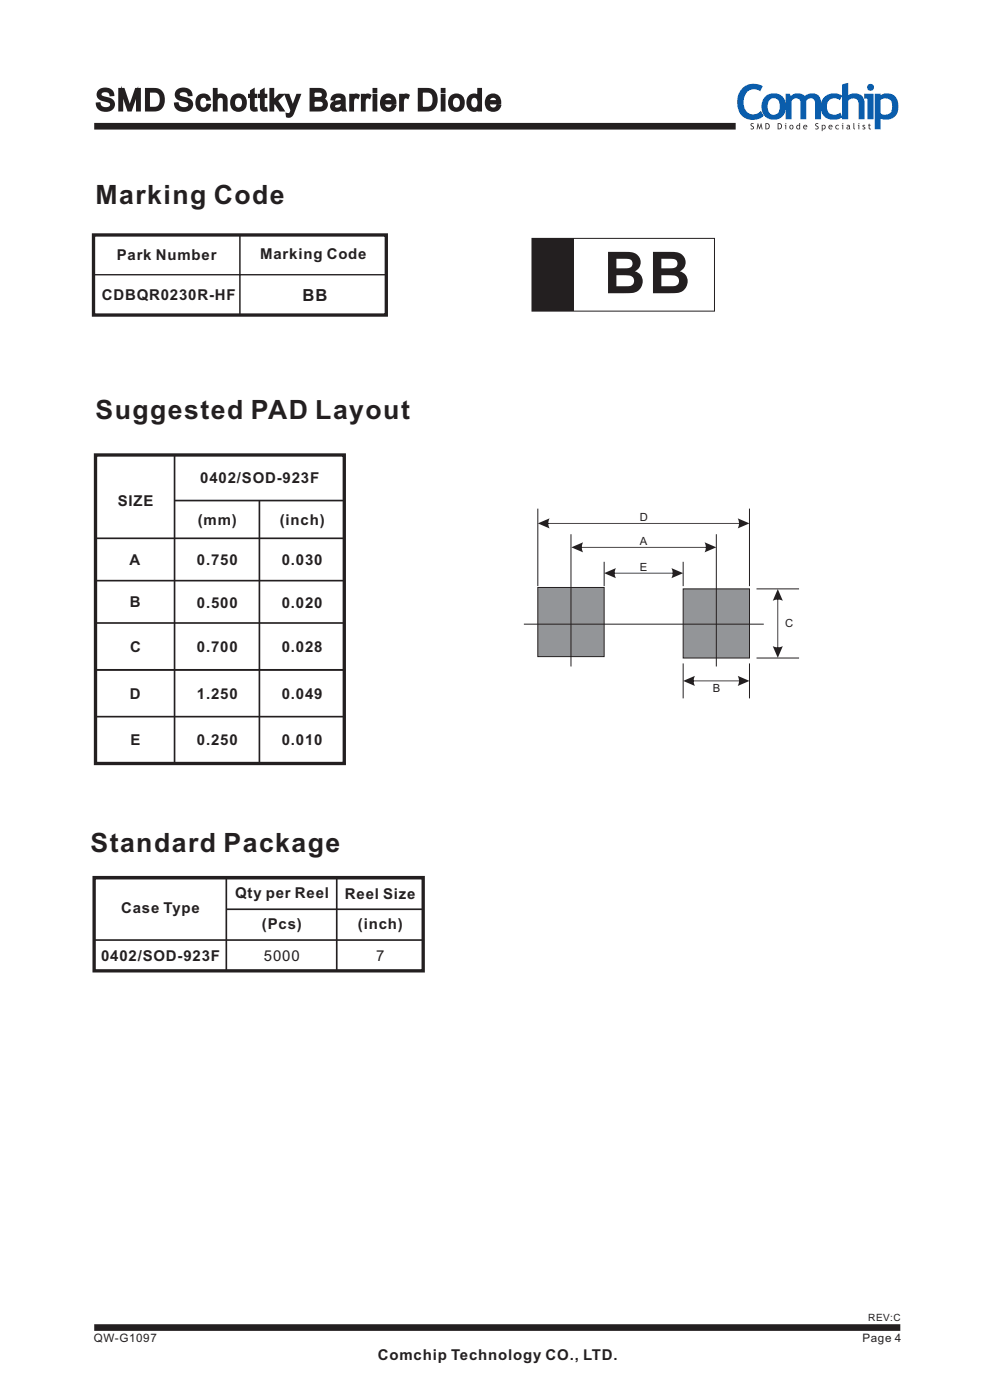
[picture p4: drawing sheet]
<svg xmlns="http://www.w3.org/2000/svg" width="210mm" height="297mm" viewBox="0 0 210 297" stroke-linecap="round" stroke-linejoin="round" font-family="sans-serif">
<path d="M20 26.8h136.1M20 281.6h171" fill="none" stroke="#231f20" stroke-width="1.4" stroke-linecap="butt"/>
<path d="M112.8 50.6h38.8v15.4h-38.8z" fill="none" stroke="#231f20" stroke-width=".21"/>
<path d="M112.9 50.6h8.8v15.4h-8.8z" fill-rule="evenodd" fill="#231f20"/>
<path d="M19.8 49.8h62.1v17h-62.1zM20.3 96.5h52.7v65.5h-52.7z" fill="none" stroke="#231f20" stroke-width=".71" stroke-linecap="butt"/>
<path d="M19.8 58.3h31.1v8.4h-31.1zM19.8 49.8h31.1v8.5h-31.1zM50.9 58.3h31v8.4h-31zM50.9 49.8h31v8.5h-31zM159 140.7v7.5" fill="none" stroke="#231f20" stroke-width=".21"/>
<path d="M20.3 96.5h52.7M20.3 96.4v65.6M37 96.6v65.4M73 96.5v65.5M20.3 114.2h52.7M37 106.2h36M55 106.2v55.8M20.3 132.2h52.7M20.3 123.2h52.7M20.3 142.1h52.9M20.3 152h52.9M20.4 162h53" fill="none" stroke="#231f20" stroke-width=".35"/>
<g fill="#939598" stroke="#231f20" stroke-width=".21">
<path d="M144.9 124.9h14.1v14.7h-14.1z" fill-rule="evenodd"/>
<path d="M114.1 124.6h14.1v14.7h-14.1z" fill-rule="evenodd"/>
</g>
<path d="M121.1 113.3v28.1M111.1 132.4h50.9M160.5 124.9h9" fill="none" stroke="#231f20" stroke-width=".21"/>
<g fill="#231f20">
<path d="M121.2 116.1l2.5-1.1-.3 1.1 .3 1.1zM122.4 116h28.3v.2h-28.3zM149.5 115l2.4 1.1-2.4 1.1 .2-1.1z"/>
<path d="M165 125l1.1 2.5-1.1-.3-1.1 .3zM164.9 126.2h.2v12.1h-.2zM163.9 137.1l1.1 .2 1.1-.2-1.1 2.5z"/>
<path d="M144.9 144.5l2.5-1.1-.3 1.1 .3 1zM146.2 144.4h11.5v.1h-11.5zM156.5 143.4l2.5 1.1-2.5 1 .3-1z"/>
</g>
<path d="M128.2 119.2v5.1M144.9 119.2v5.1M151.9 113.3v28.1M160.5 139.6h9M144.9 140.7v7.5" fill="none" stroke="#231f20" stroke-width=".21"/>
<path d="M128.2 121.6l2.4-1.1-.2 1.1 .2 1.1zM129.4 121.5h14.3v.2h-14.3zM142.4 120.5l2.5 1.1-2.5 1.1 .3-1.1z" fill="#231f20"/>
<path d="M114.1 107.9v16.4M159 107.9v16.4" fill="none" stroke="#231f20" stroke-width=".21"/>
<path d="M114.1 111l2.5-1-.3 1 .3 1.1zM115.3 110.9h42.4v.2h-42.4zM156.5 110l2.5 1-2.5 1.1 .3-1.1z" fill="#231f20"/>
<g fill="#0a5dac">
<path d="M157.7 18.5a3.7 3.7 0 0 1 4.1-.2l-.5 1.1a2.17 2.17 0 0 0-2.4-.2 2.17 2.17 0 0 0-1.1 2 2.32 2.32 0 0 0 2.3 3l.7-.2 .6-.5 .6 1.1a3.4 3.4 0 0 1-3.9 .5 3.4 3.4 0 0 1-1.7-3.5l.2-1.5 .4-.8z"/>
<path d="M166.6 19.9h.9l.3 .5a2.19 2.19 0 0 1 2.9 0 1.98 1.98 0 0 1 2.2-.5 1.98 1.98 0 0 1 1.3 1.8v3.6h-1.3v-3.4a.99 .99 0 0 0-.7-1 .99 .99 0 0 0-1.2 .5v3.9h-1.2v-3.6a.98 .98 0 0 0-.8-.8 .98 .98 0 0 0-1.1 .5v3.9h-1.3z"/>
<path d="M174.9 20.6a3.1 3.1 0 0 1 3.8-.3l-.6 1a1.72 1.72 0 0 0-2.8 1.2 1.72 1.72 0 0 0 2.7 1.6l.2-.2 .5 1a3.1 3.1 0 0 1-4.4-.9 3.2 3.2 0 0 1 .6-3.4z"/>
<path d="M178.6 17.9l1.3-.3v2.6a2.12 2.12 0 0 1 2.3-.2 2.12 2.12 0 0 1 1.2 2v3.3h-1.3v-3.3a1.2 1.2 0 0 0-.9-1.1 1.2 1.2 0 0 0-1.3 .5v3.9h-1.3z"/>
<path d="M162.2 20.6a2.63 2.63 0 0 1 3.3-.5 2.63 2.63 0 0 1 1.2 3 2.62 2.62 0 0 1-3.1 2.3 2.62 2.62 0 0 1-2-3.3l.2-.8zM163.4 21.1a2.38 2.38 0 0 0 0 3.1 1.37 1.37 0 0 0 1.6-.1 1.37 1.37 0 0 0 .4-1.5 1.34 1.34 0 0 0-.4-1.4 1.34 1.34 0 0 0-1.4-.3z"/>
<path d="M183.9 18.5a.75 .75 0 0 1 1.5 0 .75 .75 0 0 1-1.5 0zM183.3 19.9h2v5.4h-1.3v-4.4h-.7z"/>
<path d="M185.6 19.9h1.2v.4a2.39 2.39 0 0 1 2.7-.1 2.39 2.39 0 0 1 1.1 2.4 2.59 2.59 0 0 1-3.8 2.6v2.2h-1.2zM186.8 21.2v2.9a1.59 1.59 0 0 0 2-.1 1.59 1.59 0 0 0 .4-1.8 1.44 1.44 0 0 0-.9-1.3 1.44 1.44 0 0 0-1.5 .3z"/>
</g>
<g fill="#231f20">
<path d="M159.3 26.2h.6l-.1 .1h-.4v.3a.44 .44 0 0 1 .5 .6 .44 .44 0 0 1-.7 .2l.1-.1a.24 .24 0 0 0 .4-.1 .24 .24 0 0 0-.2-.3l-.3-.3z"/>
<path d="M160.7 26.1l.4 1 .4-1 .3 1.3h-.2l-.2-.8-.3 .9-.3-.9-.1 .8h-.2z"/>
<path d="M173 26.2h.6l-.1 .1h-.3v.3a.44 .44 0 0 1 .4 .6 .44 .44 0 0 1-.7 .2l.1-.1a.24 .24 0 0 0 .4-.1 .24 .24 0 0 0-.1-.3l-.4-.3z"/>
<path d="M177.3 26.6l.5-.1 .2 .1-.1 .1a.34 .34 0 0 0-.5 0 .34 .34 0 0 0 0 .5 .34 .34 0 0 0 .5 0l.1 .2a.5 .5 0 0 1-.7-.1 .5 .5 0 0 1 0-.7z"/>
<path d="M181 26.1h.2v1l.2 .4-.3-.2z"/>
<path d="M183 26.5h.5v.2l-.3-.1v.2a.36 .36 0 0 1 .3 .5 .36 .36 0 0 1-.6 .1l.1-.2 .2 .1 .2-.1-.4-.4z"/>
<path d="M184.3 26.3l.1-.1v.3h.3v.1h-.3v.5l.4 .3h-.4l-.1-.1v-.7h-.1z"/>
<path d="M162.4 26.1a.7 .7 0 0 1 .9 .7 .7 .7 0 0 1-.9 .6zM162.5 26.3v1a.49 .49 0 0 0 .6-.5 .49 .49 0 0 0-.6-.5z"/>
<path d="M165 26.1a.7 .7 0 0 1 .9 .7 .7 .7 0 0 1-.9 .6zM165.1 26.3v1a.49 .49 0 0 0 .6-.5 .49 .49 0 0 0-.6-.5z"/>
<path d="M166.6 26.2a.1 .1 0 0 1 .2 0 .1 .1 0 0 1-.2 0zM166.5 26.5h.3v.9h-.2v-.8z"/>
<path d="M167.4 26.9a.5 .5 0 0 1 1 0 .5 .5 0 0 1-1 0zM167.7 26.7v.5l.2 .1a.32 .32 0 0 0 .2-.4 .32 .32 0 0 0-.4-.2z"/>
<path d="M169 26.6l.6-.1v-.4h.1v1.3h-.1a.46 .46 0 0 1-.7-.2 .46 .46 0 0 1 .1-.6zM169.2 26.7l-.1 .5 .4 .1 .1-.6z"/>
<path d="M170.5 26.6a.42 .42 0 0 1 .5-.1 .42 .42 0 0 1 .2 .5h-.7l.2 .3 .4-.1 .1 .2a.5 .5 0 0 1-.7-.1 .5 .5 0 0 1 0-.7zM170.6 26.7l-.1 .2h.6l-.2-.3z"/>
<path d="M174.3 26.5l.2 .1a.46 .46 0 0 1 .6 .4 .46 .46 0 0 1-.6 .4v.4h-.2zM174.5 26.7v.6a.34 .34 0 0 0 .5-.3 .34 .34 0 0 0-.4-.4z"/>
<path d="M175.9 26.6a.42 .42 0 0 1 .5-.1 .42 .42 0 0 1 .2 .5h-.7l.2 .3 .3-.1 .1 .2a.5 .5 0 0 1-.7-.1 .5 .5 0 0 1 .1-.7zM176 26.7l-.1 .2h.5l-.1-.3z"/>
<path d="M178.7 26.2a.1 .1 0 0 1 .2 0 .1 .1 0 0 1-.2 0zM178.6 26.5h.3v.9h-.2v-.8z"/>
<path d="M179.6 26.6a.42 .42 0 0 1 .7 .3l.1 .6-.3-.2-.3 .2a.33 .33 0 0 1-.2-.5 .33 .33 0 0 1 .4-.2l.1 .1v-.2h-.4zM179.8 27v.3l.3-.1v-.2z"/>
<path d="M182.1 26.2a.1 .1 0 0 1 .2 0 .1 .1 0 0 1-.2 0zM182 26.5h.3v.9h-.2v-.8z"/>
</g>
<path d="M20 199.4h69.8M48 186.4v19.6M48 192.9h41.8M71.4 186.4v19.6M89.7 186.4h-69.7v19.6h69.8v-19.6" fill="none" stroke="#231f20" stroke-width=".35"/>
<path d="M20 186.2h69.8v19.8h-69.8z" fill="none" stroke="#231f20" stroke-width=".71" stroke-linecap="butt"/>
<text font-size="12.3" fill="#231f20" x="128.1" y="62.2">BB</text>
<text font-size="6.3" fill="#231f20" x="20.3" y="23.4">SMD Schottky Barrier Diode</text>
<g font-size="5.6" fill="#231f20">
<text x="20.3" y="43.3">Marking Code</text>
<text x="20.3" y="89">Suggested PAD Layout</text>
<text x="19.2" y="180.8">Standard Package</text>
</g>
<text font-size="3.5" fill="#231f20" x="64.2" y="63.8">BB</text>
<g font-size="3.2" fill="#231f20">
<text x="24.8" y="55.2">Park Number</text>
<text x="55.2" y="54.9">Marking Code</text>
<text x="21.6" y="63.6">CDBQR0230R-HF</text>
<text x="25" y="107.3">SIZE</text>
<text x="42.5" y="102.5">0402/SOD-923F</text>
<text x="42" y="111.3">(mm)</text>
<text x="59.3" y="111.3">(inch)</text>
<text x="27.5" y="119.8">A</text>
<text x="41.8" y="119.8">0.750</text>
<text x="59.8" y="119.8">0.030</text>
<text x="27.6" y="128.8">B</text>
<text x="41.8" y="128.9">0.500</text>
<text x="59.8" y="128.9">0.020</text>
<text x="27.6" y="138.3">C</text>
<text x="41.8" y="138.3">0.700</text>
<text x="59.8" y="138.3">0.028</text>
<text x="27.6" y="148.2">D</text>
<text x="41.8" y="148.2">1.250</text>
<text x="59.8" y="148.2">0.049</text>
<text x="27.7" y="158.1">E</text>
<text x="41.8" y="158.1">0.250</text>
<text x="59.8" y="158.1">0.010</text>
<text x="49.9" y="190.4">Qty per Reel</text>
<text x="73.2" y="190.8">Reel Size</text>
<text x="25.7" y="193.7">Case Type</text>
<text x="55.6" y="197">(Pcs)</text>
<text x="75.9" y="197">(inch)</text>
<text x="21.4" y="203.8">0402/SOD-923F</text>
<text x="56" y="203.8">5000</text>
<text x="79.8" y="203.8">7</text>
<text x="80.2" y="288.4">Comchip Technology CO., LTD.</text>
</g>
<g font-size="2.5" fill="#231f20">
<text x="19.9" y="284.8">QW-G1097</text>
<text x="182.9" y="284.7">Page 4</text>
</g>
<g font-size="2.4" fill="#231f20">
<text x="135.7" y="110.6">D</text>
<text x="135.7" y="115.6">A</text>
<text x="135.7" y="121.2">E</text>
<text x="166.5" y="133.1">C</text>
<text x="151.2" y="146.9">B</text>
</g>
<text font-size="2.1" fill="#231f20" x="184.2" y="280.3">REV:C</text>
</svg>
